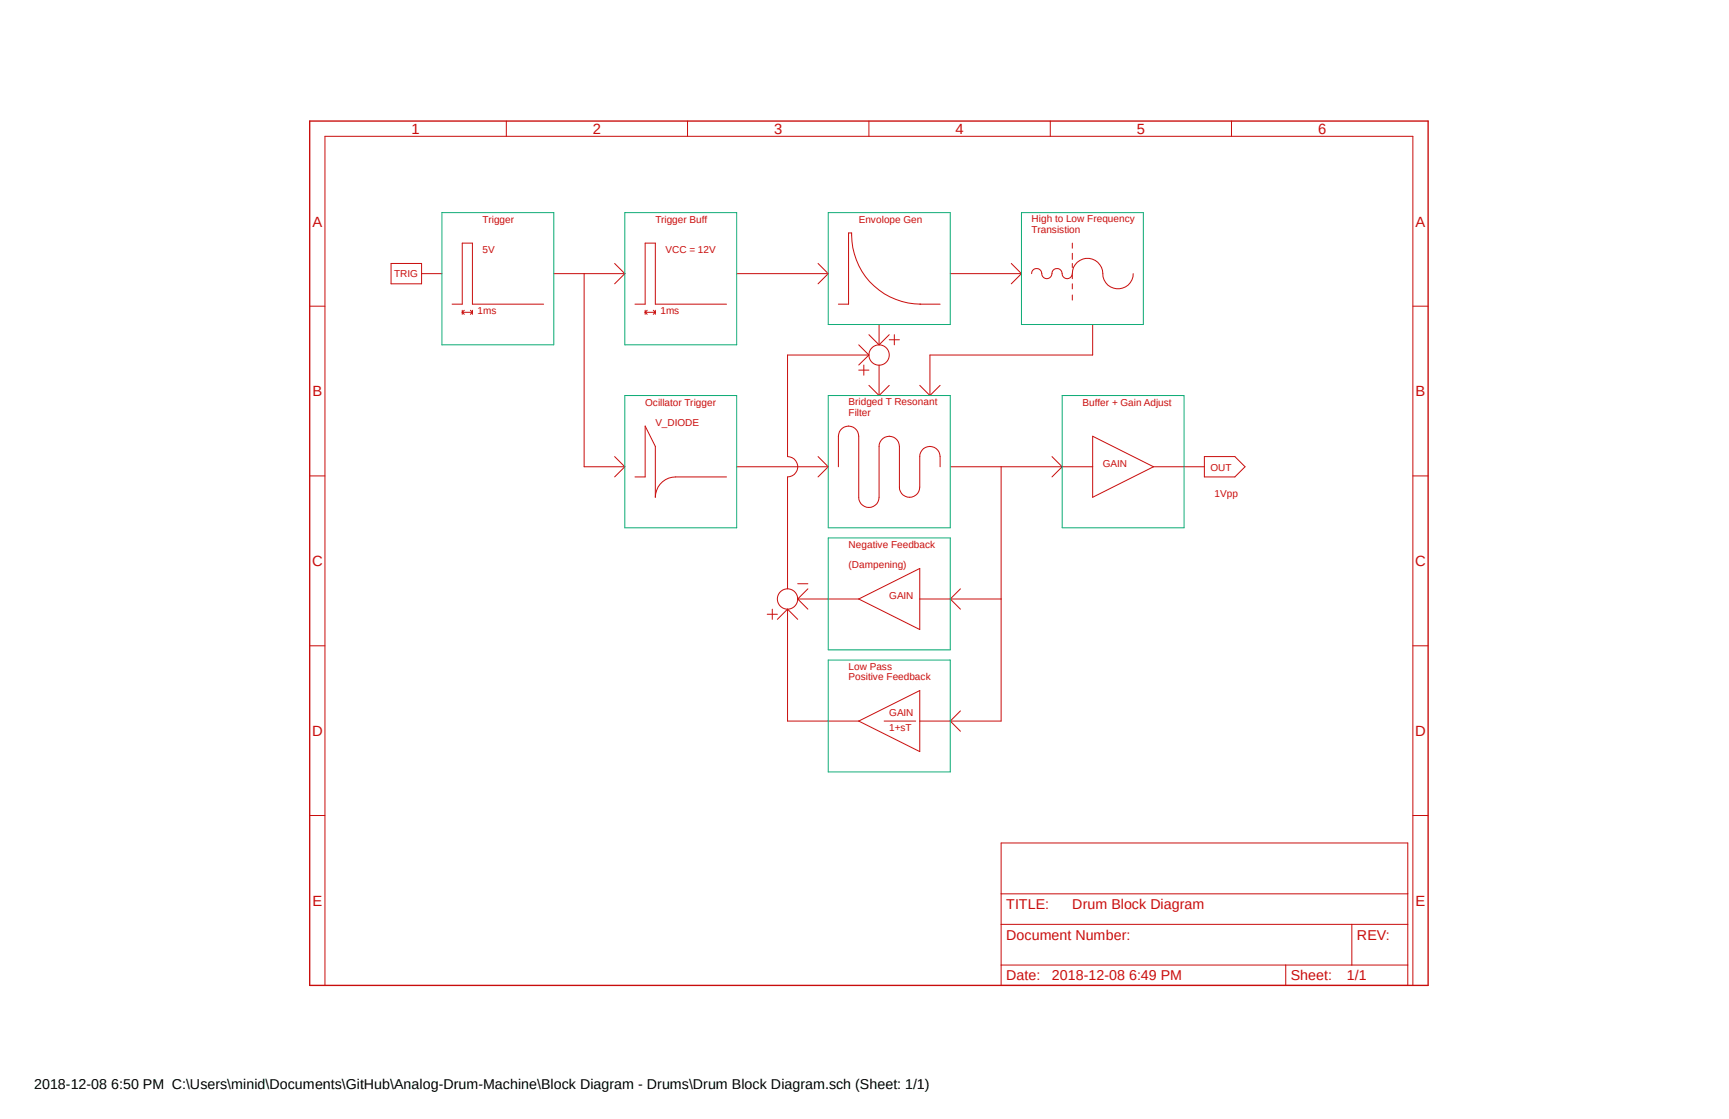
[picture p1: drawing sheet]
<?xml version="1.0" encoding="utf-8"?>
<!DOCTYPE eagle SYSTEM "eagle.dtd">
<eagle version="9.2.2">
<drawing>
<settings>
<setting alwaysvectorfont="no"/>
<setting verticaltext="up"/>
</settings>
<grid distance="0.1" unitdist="inch" unit="inch" style="lines" multiple="1" display="yes" altdistance="0.01" altunitdist="inch" altunit="inch"/>
<schematic xreflabel="%F%N/%S.%C%R" xrefpart="/%S.%C%R">
<libraries>
<library name="frames">
<symbols>
<symbol name="FRAME_A_L">
<frame x1="0" y1="0" x2="279.4" y2="215.9" columns="6" rows="5" layer="94" border-bottom="no"/>
</symbol>
<symbol name="DOCFIELD">
<wire x1="0" y1="0" x2="71.12" y2="0" width="0.1016" layer="94"/>
<wire x1="101.6" y1="15.24" x2="87.63" y2="15.24" width="0.1016" layer="94"/>
<wire x1="0" y1="0" x2="0" y2="5.08" width="0.1016" layer="94"/>
<wire x1="0" y1="5.08" x2="71.12" y2="5.08" width="0.1016" layer="94"/>
<wire x1="0" y1="5.08" x2="0" y2="15.24" width="0.1016" layer="94"/>
<wire x1="101.6" y1="15.24" x2="101.6" y2="5.08" width="0.1016" layer="94"/>
<wire x1="71.12" y1="5.08" x2="71.12" y2="0" width="0.1016" layer="94"/>
<wire x1="71.12" y1="5.08" x2="87.63" y2="5.08" width="0.1016" layer="94"/>
<wire x1="71.12" y1="0" x2="101.6" y2="0" width="0.1016" layer="94"/>
<wire x1="87.63" y1="15.24" x2="87.63" y2="5.08" width="0.1016" layer="94"/>
<wire x1="87.63" y1="15.24" x2="0" y2="15.24" width="0.1016" layer="94"/>
<wire x1="87.63" y1="5.08" x2="101.6" y2="5.08" width="0.1016" layer="94"/>
<wire x1="101.6" y1="5.08" x2="101.6" y2="0" width="0.1016" layer="94"/>
<wire x1="0" y1="15.24" x2="0" y2="22.86" width="0.1016" layer="94"/>
<wire x1="101.6" y1="35.56" x2="0" y2="35.56" width="0.1016" layer="94"/>
<wire x1="101.6" y1="35.56" x2="101.6" y2="22.86" width="0.1016" layer="94"/>
<wire x1="0" y1="22.86" x2="101.6" y2="22.86" width="0.1016" layer="94"/>
<wire x1="0" y1="22.86" x2="0" y2="35.56" width="0.1016" layer="94"/>
<wire x1="101.6" y1="22.86" x2="101.6" y2="15.24" width="0.1016" layer="94"/>
<text x="1.27" y="1.27" size="2.54" layer="94">Date:</text>
<text x="12.7" y="1.27" size="2.54" layer="94">&gt;LAST_DATE_TIME</text>
<text x="72.39" y="1.27" size="2.54" layer="94">Sheet:</text>
<text x="86.36" y="1.27" size="2.54" layer="94">&gt;SHEET</text>
<text x="88.9" y="11.43" size="2.54" layer="94">REV:</text>
<text x="1.27" y="19.05" size="2.54" layer="94">TITLE:</text>
<text x="1.27" y="11.43" size="2.54" layer="94">Document Number:</text>
<text x="17.78" y="19.05" size="2.54" layer="94">&gt;DRAWING_NAME</text>
</symbol>
</symbols>
<devicesets>
<deviceset name="FRAME_A_L" prefix="FRAME" uservalue="yes">
<gates>
<gate name="G$1" symbol="FRAME_A_L" x="0" y="0" addlevel="always"/>
<gate name="G$2" symbol="DOCFIELD" x="172.72" y="0" addlevel="always"/>
</gates>
<devices>
<device name="">
<technologies>
<technology name=""/>
</technologies>
</device>
</devices>
</deviceset>
</devicesets>
</library>
</libraries>
<attributes>
</attributes>
<variantdefs>
</variantdefs>
<classes>
<class number="0" name="default" width="0" drill="0">
</class>
</classes>
<parts>
<part name="FRAME1" library="frames" deviceset="FRAME_A_L" device=""/>
</parts>
<sheets>
<sheet>
<plain>
<text x="43.18" y="190.5" size="1.778" layer="94">Trigger</text>
<wire x1="35.56" y1="170.18" x2="38.1" y2="170.18" width="0.1524" layer="94"/>
<wire x1="38.1" y1="170.18" x2="38.1" y2="185.42" width="0.1524" layer="94"/>
<wire x1="38.1" y1="185.42" x2="40.64" y2="185.42" width="0.1524" layer="94"/>
<wire x1="40.64" y1="185.42" x2="40.64" y2="170.18" width="0.1524" layer="94"/>
<wire x1="40.64" y1="170.18" x2="58.42" y2="170.18" width="0.1524" layer="94"/>
<wire x1="38.1" y1="167.64" x2="38.1" y2="168.148" width="0.1524" layer="94"/>
<wire x1="38.1" y1="168.148" x2="38.1" y2="168.656" width="0.1524" layer="94"/>
<wire x1="38.1" y1="168.148" x2="38.608" y2="168.656" width="0.1524" layer="94"/>
<wire x1="38.1" y1="168.148" x2="38.608" y2="167.64" width="0.1524" layer="94"/>
<wire x1="40.64" y1="168.656" x2="40.64" y2="168.148" width="0.1524" layer="94"/>
<wire x1="40.64" y1="168.148" x2="40.64" y2="167.64" width="0.1524" layer="94"/>
<wire x1="40.64" y1="168.148" x2="40.132" y2="168.656" width="0.1524" layer="94"/>
<wire x1="40.64" y1="168.148" x2="40.132" y2="167.64" width="0.1524" layer="94"/>
<wire x1="40.64" y1="168.148" x2="38.1" y2="168.148" width="0.1524" layer="94"/>
<text x="41.91" y="167.64" size="1.778" layer="94">1ms</text>
<text x="86.36" y="190.5" size="1.778" layer="94">Trigger Buff</text>
<wire x1="81.28" y1="170.18" x2="83.82" y2="170.18" width="0.1524" layer="94"/>
<wire x1="83.82" y1="170.18" x2="83.82" y2="185.42" width="0.1524" layer="94"/>
<wire x1="83.82" y1="185.42" x2="86.36" y2="185.42" width="0.1524" layer="94"/>
<wire x1="86.36" y1="185.42" x2="86.36" y2="170.18" width="0.1524" layer="94"/>
<wire x1="86.36" y1="170.18" x2="104.14" y2="170.18" width="0.1524" layer="94"/>
<wire x1="83.82" y1="167.64" x2="83.82" y2="168.148" width="0.1524" layer="94"/>
<wire x1="83.82" y1="168.148" x2="83.82" y2="168.656" width="0.1524" layer="94"/>
<wire x1="83.82" y1="168.148" x2="84.328" y2="168.656" width="0.1524" layer="94"/>
<wire x1="83.82" y1="168.148" x2="84.328" y2="167.64" width="0.1524" layer="94"/>
<wire x1="86.36" y1="168.656" x2="86.36" y2="168.148" width="0.1524" layer="94"/>
<wire x1="86.36" y1="168.148" x2="86.36" y2="167.64" width="0.1524" layer="94"/>
<wire x1="86.36" y1="168.148" x2="85.852" y2="168.656" width="0.1524" layer="94"/>
<wire x1="86.36" y1="168.148" x2="85.852" y2="167.64" width="0.1524" layer="94"/>
<wire x1="86.36" y1="168.148" x2="83.82" y2="168.148" width="0.1524" layer="94"/>
<text x="87.63" y="167.64" size="1.778" layer="94">1ms</text>
<text x="43.18" y="182.88" size="1.778" layer="94">5V</text>
<text x="88.9" y="182.88" size="1.778" layer="94">VCC = 12V</text>
<text x="137.16" y="190.5" size="1.778" layer="94">Envolope Gen</text>
<wire x1="132.08" y1="170.18" x2="134.62" y2="170.18" width="0.1524" layer="94"/>
<wire x1="134.62" y1="170.18" x2="134.62" y2="187.96" width="0.1524" layer="94"/>
<wire x1="135.382" y1="187.96" x2="135.382" y2="187.452" width="0.1524" layer="94"/>
<wire x1="135.382" y1="187.452" x2="152.654" y2="170.18" width="0.1524" layer="94" curve="90"/>
<wire x1="134.62" y1="187.96" x2="135.382" y2="187.96" width="0.1524" layer="94"/>
<wire x1="152.4" y1="170.18" x2="157.48" y2="170.18" width="0.1524" layer="94"/>
<text x="83.82" y="144.78" size="1.778" layer="94">Ocillator Trigger</text>
<wire x1="81.28" y1="127" x2="83.82" y2="127" width="0.1524" layer="94"/>
<wire x1="83.82" y1="127" x2="83.82" y2="139.7" width="0.1524" layer="94"/>
<wire x1="83.82" y1="139.7" x2="86.36" y2="134.62" width="0.1524" layer="94"/>
<wire x1="86.36" y1="134.62" x2="86.36" y2="121.92" width="0.1524" layer="94"/>
<wire x1="86.36" y1="121.92" x2="91.44" y2="127" width="0.1524" layer="94" curve="-90"/>
<wire x1="91.44" y1="127" x2="104.14" y2="127" width="0.1524" layer="94"/>
<wire x1="60.96" y1="177.8" x2="68.58" y2="177.8" width="0.1524" layer="94"/>
<wire x1="68.58" y1="177.8" x2="78.74" y2="177.8" width="0.1524" layer="94"/>
<wire x1="76.2" y1="180.34" x2="78.74" y2="177.8" width="0.1524" layer="94"/>
<wire x1="78.74" y1="177.8" x2="76.2" y2="175.26" width="0.1524" layer="94"/>
<wire x1="68.58" y1="177.8" x2="68.58" y2="129.54" width="0.1524" layer="94"/>
<wire x1="68.58" y1="129.54" x2="78.74" y2="129.54" width="0.1524" layer="94"/>
<wire x1="78.74" y1="129.54" x2="76.2" y2="132.08" width="0.1524" layer="94"/>
<wire x1="78.74" y1="129.54" x2="76.2" y2="127" width="0.1524" layer="94"/>
<wire x1="106.68" y1="177.8" x2="129.54" y2="177.8" width="0.1524" layer="94"/>
<wire x1="129.54" y1="177.8" x2="127" y2="180.34" width="0.1524" layer="94"/>
<wire x1="129.54" y1="177.8" x2="127" y2="175.26" width="0.1524" layer="94"/>
<text x="86.36" y="139.7" size="1.778" layer="94">V_DIODE</text>
<wire x1="106.68" y1="129.54" x2="129.54" y2="129.54" width="0.1524" layer="94"/>
<wire x1="129.54" y1="129.54" x2="127" y2="132.08" width="0.1524" layer="94"/>
<wire x1="129.54" y1="129.54" x2="127" y2="127" width="0.1524" layer="94"/>
<text x="134.62" y="142.24" size="1.778" layer="94">Bridged T Resonant
Filter</text>
<wire x1="132.08" y1="129.54" x2="132.08" y2="137.16" width="0.1524" layer="94"/>
<wire x1="132.08" y1="137.16" x2="134.62" y2="139.7" width="0.1524" layer="94" curve="-90"/>
<wire x1="134.62" y1="139.7" x2="137.16" y2="137.16" width="0.1524" layer="94" curve="-90"/>
<wire x1="137.16" y1="137.16" x2="137.16" y2="121.92" width="0.1524" layer="94"/>
<wire x1="137.16" y1="121.92" x2="139.7" y2="119.38" width="0.1524" layer="94" curve="90"/>
<wire x1="139.7" y1="119.38" x2="142.24" y2="121.92" width="0.1524" layer="94" curve="90"/>
<wire x1="142.24" y1="121.92" x2="142.24" y2="134.62" width="0.1524" layer="94"/>
<wire x1="142.24" y1="134.62" x2="144.78" y2="137.16" width="0.1524" layer="94" curve="-90"/>
<wire x1="144.78" y1="137.16" x2="147.32" y2="134.62" width="0.1524" layer="94" curve="-90"/>
<wire x1="147.32" y1="134.62" x2="147.32" y2="124.46" width="0.1524" layer="94"/>
<wire x1="147.32" y1="124.46" x2="149.86" y2="121.92" width="0.1524" layer="94" curve="90"/>
<wire x1="149.86" y1="121.92" x2="152.4" y2="124.46" width="0.1524" layer="94" curve="90"/>
<wire x1="152.4" y1="124.46" x2="152.4" y2="132.08" width="0.1524" layer="94"/>
<wire x1="152.4" y1="132.08" x2="154.94" y2="134.62" width="0.1524" layer="94" curve="-90"/>
<wire x1="154.94" y1="134.62" x2="157.48" y2="132.08" width="0.1524" layer="94" curve="-90"/>
<wire x1="157.48" y1="132.08" x2="157.48" y2="129.54" width="0.1524" layer="94"/>
<text x="134.62" y="109.22" size="1.778" layer="94">Negative Feedback</text>
<wire x1="160.02" y1="129.54" x2="172.72" y2="129.54" width="0.1524" layer="94"/>
<wire x1="172.72" y1="129.54" x2="187.96" y2="129.54" width="0.1524" layer="94"/>
<wire x1="172.72" y1="129.54" x2="172.72" y2="96.52" width="0.1524" layer="94"/>
<wire x1="172.72" y1="96.52" x2="160.02" y2="96.52" width="0.1524" layer="94"/>
<wire x1="152.4" y1="104.14" x2="152.4" y2="96.52" width="0.1524" layer="94"/>
<wire x1="152.4" y1="96.52" x2="152.4" y2="88.9" width="0.1524" layer="94"/>
<wire x1="152.4" y1="88.9" x2="137.16" y2="96.52" width="0.1524" layer="94"/>
<wire x1="152.4" y1="104.14" x2="137.16" y2="96.52" width="0.1524" layer="94"/>
<wire x1="152.4" y1="96.52" x2="160.02" y2="96.52" width="0.1524" layer="94"/>
<wire x1="160.02" y1="96.52" x2="162.56" y2="99.06" width="0.1524" layer="94"/>
<wire x1="160.02" y1="96.52" x2="162.56" y2="93.98" width="0.1524" layer="94"/>
<wire x1="137.16" y1="96.52" x2="121.92" y2="96.52" width="0.1524" layer="94"/>
<circle x="119.38" y="96.52" radius="2.54" width="0.1524" layer="94"/>
<wire x1="121.92" y1="100.33" x2="124.46" y2="100.33" width="0.1524" layer="94"/>
<wire x1="115.57" y1="93.98" x2="115.57" y2="91.44" width="0.1524" layer="94"/>
<wire x1="114.3" y1="92.71" x2="116.84" y2="92.71" width="0.1524" layer="94"/>
<wire x1="121.92" y1="96.52" x2="124.46" y2="99.06" width="0.1524" layer="94"/>
<wire x1="121.92" y1="96.52" x2="124.46" y2="93.98" width="0.1524" layer="94"/>
<wire x1="116.84" y1="91.44" x2="119.38" y2="93.98" width="0.1524" layer="94"/>
<wire x1="119.38" y1="93.98" x2="121.92" y2="91.44" width="0.1524" layer="94"/>
<text x="134.62" y="76.2" size="1.778" layer="94">Low Pass
Positive Feedback</text>
<wire x1="119.38" y1="93.98" x2="119.38" y2="66.04" width="0.1524" layer="94"/>
<wire x1="119.38" y1="66.04" x2="137.16" y2="66.04" width="0.1524" layer="94"/>
<text x="144.78" y="96.52" size="1.778" layer="94">GAIN</text>
<wire x1="152.4" y1="73.66" x2="152.4" y2="66.04" width="0.1524" layer="94"/>
<wire x1="152.4" y1="66.04" x2="152.4" y2="58.42" width="0.1524" layer="94"/>
<wire x1="152.4" y1="58.42" x2="137.16" y2="66.04" width="0.1524" layer="94"/>
<wire x1="137.16" y1="66.04" x2="152.4" y2="73.66" width="0.1524" layer="94"/>
<wire x1="152.4" y1="66.04" x2="160.02" y2="66.04" width="0.1524" layer="94"/>
<wire x1="160.02" y1="66.04" x2="162.56" y2="68.58" width="0.1524" layer="94"/>
<wire x1="160.02" y1="66.04" x2="162.56" y2="63.5" width="0.1524" layer="94"/>
<wire x1="160.02" y1="66.04" x2="172.72" y2="66.04" width="0.1524" layer="94"/>
<wire x1="172.72" y1="66.04" x2="172.72" y2="96.52" width="0.1524" layer="94"/>
<text x="144.78" y="67.31" size="1.778" layer="94">GAIN</text>
<wire x1="143.51" y1="66.04" x2="151.384" y2="66.04" width="0.1524" layer="94"/>
<text x="144.78" y="63.5" size="1.778" layer="94">1+sT</text>
<wire x1="119.38" y1="99.06" x2="119.38" y2="127" width="0.1524" layer="94"/>
<wire x1="119.38" y1="127" x2="119.38" y2="132.08" width="0.1524" layer="94" curve="180"/>
<wire x1="119.38" y1="132.08" x2="119.38" y2="157.48" width="0.1524" layer="94"/>
<wire x1="119.38" y1="157.48" x2="139.7" y2="157.48" width="0.1524" layer="94"/>
<circle x="142.24" y="157.48" radius="2.54" width="0.1524" layer="94"/>
<wire x1="139.7" y1="157.48" x2="137.16" y2="160.02" width="0.1524" layer="94"/>
<wire x1="137.16" y1="154.94" x2="139.7" y2="157.48" width="0.1524" layer="94"/>
<wire x1="138.43" y1="154.94" x2="138.43" y2="152.4" width="0.1524" layer="94"/>
<wire x1="137.16" y1="153.67" x2="139.7" y2="153.67" width="0.1524" layer="94"/>
<wire x1="142.24" y1="165.1" x2="142.24" y2="160.02" width="0.1524" layer="94"/>
<wire x1="144.78" y1="162.56" x2="142.24" y2="160.02" width="0.1524" layer="94"/>
<wire x1="139.7" y1="162.56" x2="142.24" y2="160.02" width="0.1524" layer="94"/>
<wire x1="146.05" y1="162.56" x2="146.05" y2="160.02" width="0.1524" layer="94"/>
<wire x1="144.78" y1="161.29" x2="147.32" y2="161.29" width="0.1524" layer="94"/>
<wire x1="139.7" y1="149.86" x2="142.24" y2="147.32" width="0.1524" layer="94"/>
<wire x1="144.78" y1="149.86" x2="142.24" y2="147.32" width="0.1524" layer="94"/>
<wire x1="142.24" y1="154.94" x2="142.24" y2="147.32" width="0.1524" layer="94"/>
<wire x1="185.42" y1="132.08" x2="187.96" y2="129.54" width="0.1524" layer="94"/>
<wire x1="187.96" y1="129.54" x2="185.42" y2="127" width="0.1524" layer="94"/>
<text x="193.04" y="144.78" size="1.778" layer="94">Buffer + Gain Adjust</text>
<wire x1="195.58" y1="137.16" x2="195.58" y2="129.54" width="0.1524" layer="94"/>
<wire x1="195.58" y1="129.54" x2="195.58" y2="121.92" width="0.1524" layer="94"/>
<wire x1="195.58" y1="121.92" x2="210.82" y2="129.54" width="0.1524" layer="94"/>
<wire x1="210.82" y1="129.54" x2="195.58" y2="137.16" width="0.1524" layer="94"/>
<text x="198.12" y="129.54" size="1.778" layer="94">GAIN</text>
<wire x1="187.96" y1="129.54" x2="195.58" y2="129.54" width="0.1524" layer="94"/>
<wire x1="210.82" y1="129.54" x2="223.52" y2="129.54" width="0.1524" layer="94"/>
<wire x1="223.52" y1="132.08" x2="223.52" y2="127" width="0.1524" layer="94"/>
<wire x1="223.52" y1="127" x2="231.14" y2="127" width="0.1524" layer="94"/>
<wire x1="231.14" y1="127" x2="233.68" y2="129.54" width="0.1524" layer="94"/>
<wire x1="233.68" y1="129.54" x2="231.14" y2="132.08" width="0.1524" layer="94"/>
<wire x1="231.14" y1="132.08" x2="223.52" y2="132.08" width="0.1524" layer="94"/>
<wire x1="33.02" y1="177.8" x2="27.94" y2="177.8" width="0.1524" layer="94"/>
<wire x1="27.94" y1="177.8" x2="27.94" y2="175.26" width="0.1524" layer="94"/>
<wire x1="20.32" y1="175.26" x2="27.94" y2="175.26" width="0.1524" layer="94"/>
<wire x1="27.94" y1="177.8" x2="27.94" y2="180.34" width="0.1524" layer="94"/>
<wire x1="27.94" y1="180.34" x2="20.32" y2="180.34" width="0.1524" layer="94"/>
<wire x1="20.32" y1="180.34" x2="20.32" y2="175.26" width="0.1524" layer="94"/>
<text x="21.082" y="177.038" size="1.778" layer="94">TRIG</text>
<text x="225.044" y="128.524" size="1.778" layer="94">OUT</text>
<text x="226.06" y="121.92" size="1.778" layer="94">1Vpp</text>
<text x="134.62" y="104.14" size="1.778" layer="94">(Dampening)</text>
<text x="180.34" y="187.96" size="1.778" layer="94">High to Low Frequency 
Transistion</text>
<wire x1="160.02" y1="177.8" x2="177.8" y2="177.8" width="0.1524" layer="94"/>
<wire x1="175.26" y1="180.34" x2="177.8" y2="177.8" width="0.1524" layer="94"/>
<wire x1="175.26" y1="175.26" x2="177.8" y2="177.8" width="0.1524" layer="94"/>
<wire x1="195.58" y1="165.1" x2="195.58" y2="157.48" width="0.1524" layer="94"/>
<wire x1="195.58" y1="157.48" x2="154.94" y2="157.48" width="0.1524" layer="94"/>
<wire x1="154.94" y1="157.48" x2="154.94" y2="147.32" width="0.1524" layer="94"/>
<wire x1="157.48" y1="149.86" x2="154.94" y2="147.32" width="0.1524" layer="94"/>
<wire x1="152.4" y1="149.86" x2="154.94" y2="147.32" width="0.1524" layer="94"/>
<wire x1="180.34" y1="177.8" x2="182.88" y2="177.8" width="0.1524" layer="94" curve="-180"/>
<wire x1="182.88" y1="177.8" x2="185.42" y2="177.8" width="0.1524" layer="94" curve="180"/>
<wire x1="185.42" y1="177.8" x2="187.96" y2="177.8" width="0.1524" layer="94" curve="-180"/>
<wire x1="187.96" y1="177.8" x2="190.5" y2="177.8" width="0.1524" layer="94" curve="180"/>
<wire x1="190.5" y1="177.8" x2="198.12" y2="177.8" width="0.1524" layer="94" curve="-180"/>
<wire x1="198.12" y1="177.8" x2="205.74" y2="177.8" width="0.1524" layer="94" curve="180"/>
<wire x1="190.5" y1="185.42" x2="190.5" y2="184.15" width="0.1524" layer="94"/>
<wire x1="190.5" y1="182.88" x2="190.5" y2="181.356" width="0.1524" layer="94"/>
<wire x1="190.5" y1="180.34" x2="190.5" y2="179.324" width="0.1524" layer="94"/>
<wire x1="190.5" y1="177.546" x2="190.5" y2="176.53" width="0.1524" layer="94"/>
<wire x1="190.5" y1="175.26" x2="190.5" y2="173.99" width="0.1524" layer="94"/>
<wire x1="190.5" y1="172.466" x2="190.5" y2="171.196" width="0.1524" layer="94"/>
</plain>
<instances>
<instance part="FRAME1" gate="G$1" x="0" y="0" smashed="yes"/>
<instance part="FRAME1" gate="G$2" x="172.72" y="0" smashed="yes">
<attribute name="LAST_DATE_TIME" x="185.42" y="1.27" size="2.54" layer="94"/>
<attribute name="SHEET" x="259.08" y="1.27" size="2.54" layer="94"/>
<attribute name="DRAWING_NAME" x="190.5" y="19.05" size="2.54" layer="94"/>
</instance>
</instances>
<busses>
</busses>
<nets>
<net name="N$1" class="0">
<segment>
<wire x1="33.02" y1="193.04" x2="33.02" y2="160.02" width="0.1524" layer="91"/>
<wire x1="33.02" y1="160.02" x2="60.96" y2="160.02" width="0.1524" layer="91"/>
<wire x1="60.96" y1="160.02" x2="60.96" y2="193.04" width="0.1524" layer="91"/>
<wire x1="60.96" y1="193.04" x2="33.02" y2="193.04" width="0.1524" layer="91"/>
</segment>
</net>
<net name="N$2" class="0">
<segment>
<wire x1="78.74" y1="193.04" x2="106.68" y2="193.04" width="0.1524" layer="91"/>
<wire x1="106.68" y1="193.04" x2="106.68" y2="160.02" width="0.1524" layer="91"/>
<wire x1="106.68" y1="160.02" x2="78.74" y2="160.02" width="0.1524" layer="91"/>
<wire x1="78.74" y1="160.02" x2="78.74" y2="193.04" width="0.1524" layer="91"/>
</segment>
</net>
<net name="N$3" class="0">
<segment>
<wire x1="129.54" y1="193.04" x2="160.02" y2="193.04" width="0.1524" layer="91"/>
<wire x1="160.02" y1="193.04" x2="160.02" y2="165.1" width="0.1524" layer="91"/>
<wire x1="160.02" y1="165.1" x2="129.54" y2="165.1" width="0.1524" layer="91"/>
<wire x1="129.54" y1="165.1" x2="129.54" y2="193.04" width="0.1524" layer="91"/>
</segment>
<segment>
<wire x1="177.8" y1="193.04" x2="208.28" y2="193.04" width="0.1524" layer="91"/>
<wire x1="208.28" y1="193.04" x2="208.28" y2="165.1" width="0.1524" layer="91"/>
<wire x1="208.28" y1="165.1" x2="177.8" y2="165.1" width="0.1524" layer="91"/>
<wire x1="177.8" y1="165.1" x2="177.8" y2="193.04" width="0.1524" layer="91"/>
</segment>
</net>
<net name="N$4" class="0">
<segment>
<wire x1="78.74" y1="147.32" x2="106.68" y2="147.32" width="0.1524" layer="91"/>
<wire x1="106.68" y1="147.32" x2="106.68" y2="114.3" width="0.1524" layer="91"/>
<wire x1="106.68" y1="114.3" x2="78.74" y2="114.3" width="0.1524" layer="91"/>
<wire x1="78.74" y1="114.3" x2="78.74" y2="147.32" width="0.1524" layer="91"/>
</segment>
</net>
<net name="N$5" class="0">
<segment>
<wire x1="129.54" y1="147.32" x2="160.02" y2="147.32" width="0.1524" layer="91"/>
<wire x1="160.02" y1="147.32" x2="160.02" y2="114.3" width="0.1524" layer="91"/>
<wire x1="160.02" y1="114.3" x2="129.54" y2="114.3" width="0.1524" layer="91"/>
<wire x1="129.54" y1="114.3" x2="129.54" y2="147.32" width="0.1524" layer="91"/>
</segment>
<segment>
<wire x1="187.96" y1="147.32" x2="218.44" y2="147.32" width="0.1524" layer="91"/>
<wire x1="218.44" y1="147.32" x2="218.44" y2="114.3" width="0.1524" layer="91"/>
<wire x1="218.44" y1="114.3" x2="187.96" y2="114.3" width="0.1524" layer="91"/>
<wire x1="187.96" y1="114.3" x2="187.96" y2="147.32" width="0.1524" layer="91"/>
</segment>
</net>
<net name="N$6" class="0">
<segment>
<wire x1="129.54" y1="111.76" x2="160.02" y2="111.76" width="0.1524" layer="91"/>
<wire x1="160.02" y1="111.76" x2="160.02" y2="83.82" width="0.1524" layer="91"/>
<wire x1="160.02" y1="83.82" x2="129.54" y2="83.82" width="0.1524" layer="91"/>
<wire x1="129.54" y1="83.82" x2="129.54" y2="111.76" width="0.1524" layer="91"/>
</segment>
</net>
<net name="N$7" class="0">
<segment>
<wire x1="129.54" y1="81.28" x2="160.02" y2="81.28" width="0.1524" layer="91"/>
<wire x1="160.02" y1="81.28" x2="160.02" y2="53.34" width="0.1524" layer="91"/>
<wire x1="160.02" y1="53.34" x2="129.54" y2="53.34" width="0.1524" layer="91"/>
<wire x1="129.54" y1="53.34" x2="129.54" y2="81.28" width="0.1524" layer="91"/>
</segment>
</net>
</nets>
</sheet>
</sheets>
</schematic>
</drawing>
<compatibility>
<note version="6.3" minversion="6.2.2" severity="warning">
Since Version 6.2.2 text objects can contain more than one line,
which will not be processed correctly with this version.
</note>
<note version="8.2" severity="warning">
Since Version 8.2, EAGLE supports online libraries. The ids
of those online libraries will not be understood (or retained)
with this version.
</note>
<note version="8.3" severity="warning">
Since Version 8.3, EAGLE supports URNs for individual library
assets (packages, symbols, and devices). The URNs of those assets
will not be understood (or retained) with this version.
</note>
</compatibility>
</eagle>
